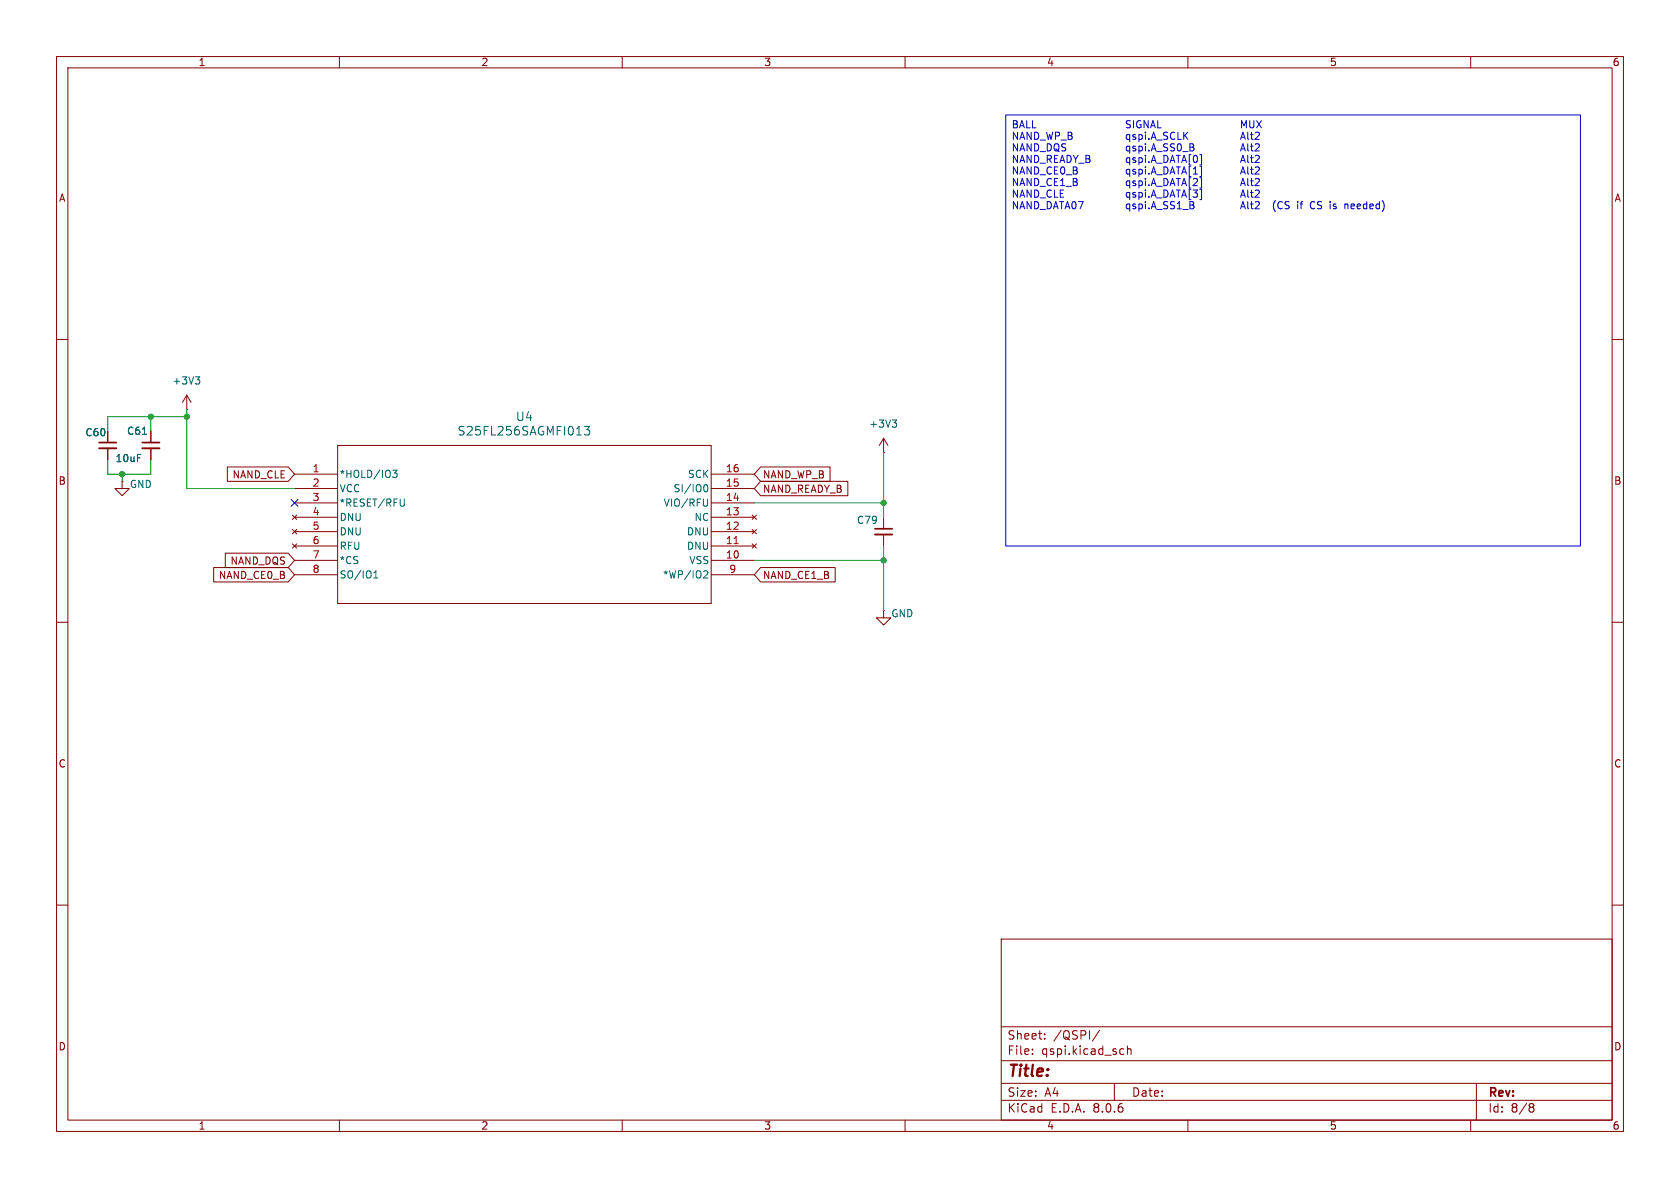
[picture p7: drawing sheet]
(kicad_sch
 (version 20231120)
 (generator "eeschema")
 (generator_version "8.0")
 (paper "A4")
 (lib_symbols
  (symbol "Device:C_Small"
   (pin_numbers hide)
   (pin_names
    (offset 0.254) hide) (exclude_from_sim no) (in_bom yes) (on_board yes)
   (property "Reference" "C" (at 0.254 1.778 0) (effects (font (size 1.27 1.27)) (justify left)))
   (property "Value" "C_Small" (at 0.254 -2.032 0) (effects (font (size 1.27 1.27)) (justify left)))
   (property "Footprint" "" (at 0 0 0) (effects (font (size 1.27 1.27)) (hide yes)))
   (property "Datasheet" "~" (at 0 0 0) (effects (font (size 1.27 1.27)) (hide yes)))
   (property "Description" "Unpolarized capacitor, small symbol" (at 0 0 0) (effects (font (size 1.27 1.27)) (hide yes)))
   (symbol "C_Small_0_1"
    (polyline (pts (xy -1.524 -0.508) (xy 1.524 -0.508)) (stroke (width 0.3302) (type default)) (fill (type none)))
    (polyline (pts (xy -1.524 0.508) (xy 1.524 0.508)) (stroke (width 0.3048) (type default)) (fill (type none))))
   (symbol "C_Small_1_1"
    (pin passive line (at 0 2.54 270) (length 2.032) (name "~" (effects (font (size 1.27 1.27)))) (number "1" (effects (font (size 1.27 1.27)))))
    (pin passive line (at 0 -2.54 90) (length 2.032) (name "~" (effects (font (size 1.27 1.27)))) (number "2" (effects (font (size 1.27 1.27)))))))
  (symbol "GhazanCustom:S25FL256SAGMFI013"
   (pin_names
    (offset 0.254)) (exclude_from_sim no) (in_bom yes) (on_board yes)
   (property "Reference" "U" (at 40.64 10.16 0) (effects (font (size 1.524 1.524))))
   (property "Value" "S25FL256SAGMFI013" (at 40.64 7.62 0) (effects (font (size 1.524 1.524))))
   (property "Footprint" "GhazanCustom:SO3016_SPA" (at 0 0 0) (effects (font (size 1.27 1.27)
    (italic yes)) (hide yes)))
   (property "Datasheet" "S25FL256SAGMFI013" (at 0 0 0) (effects (font (size 1.27 1.27)
    (italic yes)) (hide yes)))
   (property "Description" "" (at 0 0 0) (effects (font (size 1.27 1.27)) (hide yes)))
   (symbol "S25FL256SAGMFI013_0_1"
    (polyline (pts (xy 7.62 -22.86) (xy 73.66 -22.86)) (stroke (width 0.127) (type default)) (fill (type none)))
    (polyline (pts (xy 7.62 5.08) (xy 7.62 -22.86)) (stroke (width 0.127) (type default)) (fill (type none)))
    (polyline (pts (xy 73.66 -22.86) (xy 73.66 5.08)) (stroke (width 0.127) (type default)) (fill (type none)))
    (polyline (pts (xy 73.66 5.08) (xy 7.62 5.08)) (stroke (width 0.127) (type default)) (fill (type none)))
    (pin bidirectional line (at 0 0 0) (length 7.62) (name "*HOLD/IO3" (effects (font (size 1.27 1.27)))) (number "1" (effects (font (size 1.27 1.27)))))
    (pin power_in line (at 81.28 -15.24 180) (length 7.62) (name "VSS" (effects (font (size 1.27 1.27)))) (number "10" (effects (font (size 1.27 1.27)))))
    (pin no_connect line (at 81.28 -12.7 180) (length 7.62) (name "DNU" (effects (font (size 1.27 1.27)))) (number "11" (effects (font (size 1.27 1.27)))))
    (pin no_connect line (at 81.28 -10.16 180) (length 7.62) (name "DNU" (effects (font (size 1.27 1.27)))) (number "12" (effects (font (size 1.27 1.27)))))
    (pin no_connect line (at 81.28 -7.62 180) (length 7.62) (name "NC" (effects (font (size 1.27 1.27)))) (number "13" (effects (font (size 1.27 1.27)))))
    (pin bidirectional line (at 81.28 -5.08 180) (length 7.62) (name "VIO/RFU" (effects (font (size 1.27 1.27)))) (number "14" (effects (font (size 1.27 1.27)))))
    (pin bidirectional line (at 81.28 -2.54 180) (length 7.62) (name "SI/IO0" (effects (font (size 1.27 1.27)))) (number "15" (effects (font (size 1.27 1.27)))))
    (pin input line (at 81.28 0 180) (length 7.62) (name "SCK" (effects (font (size 1.27 1.27)))) (number "16" (effects (font (size 1.27 1.27)))))
    (pin power_in line (at 0 -2.54 0) (length 7.62) (name "VCC" (effects (font (size 1.27 1.27)))) (number "2" (effects (font (size 1.27 1.27)))))
    (pin bidirectional line (at 0 -5.08 0) (length 7.62) (name "*RESET/RFU" (effects (font (size 1.27 1.27)))) (number "3" (effects (font (size 1.27 1.27)))))
    (pin no_connect line (at 0 -7.62 0) (length 7.62) (name "DNU" (effects (font (size 1.27 1.27)))) (number "4" (effects (font (size 1.27 1.27)))))
    (pin no_connect line (at 0 -10.16 0) (length 7.62) (name "DNU" (effects (font (size 1.27 1.27)))) (number "5" (effects (font (size 1.27 1.27)))))
    (pin no_connect line (at 0 -12.7 0) (length 7.62) (name "RFU" (effects (font (size 1.27 1.27)))) (number "6" (effects (font (size 1.27 1.27)))))
    (pin input line (at 0 -15.24 0) (length 7.62) (name "*CS" (effects (font (size 1.27 1.27)))) (number "7" (effects (font (size 1.27 1.27)))))
    (pin bidirectional line (at 0 -17.78 0) (length 7.62) (name "SO/IO1" (effects (font (size 1.27 1.27)))) (number "8" (effects (font (size 1.27 1.27)))))
    (pin bidirectional line (at 81.28 -17.78 180) (length 7.62) (name "*WP/IO2" (effects (font (size 1.27 1.27)))) (number "9" (effects (font (size 1.27 1.27)))))))
  (symbol "power:+3V3"
   (power)
   (pin_numbers hide)
   (pin_names
    (offset 0) hide) (exclude_from_sim no) (in_bom yes) (on_board yes)
   (property "Reference" "#PWR" (at 0 -3.81 0) (effects (font (size 1.27 1.27)) (hide yes)))
   (property "Value" "+3V3" (at 0 3.556 0) (effects (font (size 1.27 1.27))))
   (property "Footprint" "" (at 0 0 0) (effects (font (size 1.27 1.27)) (hide yes)))
   (property "Datasheet" "" (at 0 0 0) (effects (font (size 1.27 1.27)) (hide yes)))
   (property "Description" "Power symbol creates a global label with name \"+3V3\"" (at 0 0 0) (effects (font (size 1.27 1.27)) (hide yes)))
   (symbol "+3V3_0_1"
    (polyline (pts (xy -0.762 1.27) (xy 0 2.54)) (stroke (width 0) (type default)) (fill (type none)))
    (polyline (pts (xy 0 0) (xy 0 2.54)) (stroke (width 0) (type default)) (fill (type none)))
    (polyline (pts (xy 0 2.54) (xy 0.762 1.27)) (stroke (width 0) (type default)) (fill (type none))))
   (symbol "+3V3_1_1"
    (pin power_in line (at 0 0 90) (length 0) (name "~" (effects (font (size 1.27 1.27)))) (number "1" (effects (font (size 1.27 1.27)))))))
  (symbol "power:GND"
   (power)
   (pin_numbers hide)
   (pin_names
    (offset 0) hide) (exclude_from_sim no) (in_bom yes) (on_board yes)
   (property "Reference" "#PWR" (at 0 -6.35 0) (effects (font (size 1.27 1.27)) (hide yes)))
   (property "Value" "GND" (at 0 -3.81 0) (effects (font (size 1.27 1.27))))
   (property "Footprint" "" (at 0 0 0) (effects (font (size 1.27 1.27)) (hide yes)))
   (property "Datasheet" "" (at 0 0 0) (effects (font (size 1.27 1.27)) (hide yes)))
   (property "Description" "Power symbol creates a global label with name \"GND\" , ground" (at 0 0 0) (effects (font (size 1.27 1.27)) (hide yes)))
   (symbol "GND_0_1"
    (polyline (pts (xy 0 0) (xy 0 -1.27) (xy 1.27 -1.27) (xy 0 -2.54) (xy -1.27 -1.27) (xy 0 -1.27)) (stroke (width 0) (type default)) (fill (type none))))
   (symbol "GND_1_1"
    (pin power_in line (at 0 0 270) (length 0) (name "~" (effects (font (size 1.27 1.27)))) (number "1" (effects (font (size 1.27 1.27))))))))
 (junction
  (at 156.21 88.9)
  (diameter 0)
  (color 0 0 0 0))
 (junction
  (at 26.67 73.66)
  (diameter 0)
  (color 0 0 0 0))
 (junction
  (at 21.59 83.82)
  (diameter 0)
  (color 0 0 0 0))
 (junction
  (at 33.02 73.66)
  (diameter 0)
  (color 0 0 0 0))
 (junction
  (at 156.21 99.06)
  (diameter 0)
  (color 0 0 0 0))
 (no_connect
  (at 52.07 88.9))
 (wire
  (pts (xy 156.21 99.06) (xy 133.35 99.06))
  (stroke (width 0) (type default)))
 (wire
  (pts (xy 26.67 73.66) (xy 26.67 76.2))
  (stroke (width 0) (type default)))
 (wire
  (pts (xy 26.67 83.82) (xy 26.67 81.28))
  (stroke (width 0) (type default)))
 (wire
  (pts (xy 21.59 83.82) (xy 21.59 85.09))
  (stroke (width 0) (type default)))
 (wire
  (pts (xy 19.05 81.28) (xy 19.05 83.82))
  (stroke (width 0) (type default)))
 (wire
  (pts (xy 26.67 73.66) (xy 33.02 73.66))
  (stroke (width 0) (type default)))
 (wire
  (pts (xy 19.05 73.66) (xy 26.67 73.66))
  (stroke (width 0) (type default)))
 (wire
  (pts (xy 21.59 83.82) (xy 26.67 83.82))
  (stroke (width 0) (type default)))
 (wire
  (pts (xy 19.05 83.82) (xy 21.59 83.82))
  (stroke (width 0) (type default)))
 (wire
  (pts (xy 156.21 96.52) (xy 156.21 99.06))
  (stroke (width 0) (type default)))
 (wire
  (pts (xy 33.02 86.36) (xy 52.07 86.36))
  (stroke (width 0) (type default)))
 (wire
  (pts (xy 156.21 88.9) (xy 133.35 88.9))
  (stroke (width 0) (type default)))
 (wire
  (pts (xy 33.02 73.66) (xy 33.02 86.36))
  (stroke (width 0) (type default)))
 (wire
  (pts (xy 19.05 76.2) (xy 19.05 73.66))
  (stroke (width 0) (type default)))
 (wire
  (pts (xy 156.21 88.9) (xy 156.21 91.44))
  (stroke (width 0) (type default)))
 (wire
  (pts (xy 156.21 107.95) (xy 156.21 99.06))
  (stroke (width 0) (type default)))
 (wire
  (pts (xy 156.21 80.01) (xy 156.21 88.9))
  (stroke (width 0) (type default)))
 (wire
  (pts (xy 33.02 72.39) (xy 33.02 73.66))
  (stroke (width 0) (type default)))
 (text_box "BALL			SIGNAL			MUX\nNAND_WP_B		qspi.A_SCLK		Alt2\nNAND_DQS		qspi.A_SS0_B	Alt2	CS\nNAND_READY_B	qspi.A_DATA[0]	Alt2\nNAND_CE0_B		qspi.A_DATA[1]	Alt2\nNAND_CE1_B		qspi.A_DATA[2]	Alt2\nNAND_CLE		qspi.A_DATA[3]	Alt2\n"
  (exclude_from_sim no)
  (at 177.8 20.32 0)
  (size 101.6 76.2)
  (stroke (width 0) (type default))
  (fill (type none))
  (effects (font (size 1.27 1.27)) (justify left top)))
 (global_label "NAND_DQS"
  (shape input)
  (at 52.07 99.06 180)
  (effects (font (size 1.27 1.27)) (justify right))
  (property "Intersheetrefs" "${INTERSHEET_REFS}" (at 52.07 99.06 0) (effects (font (size 1.27 1.27)) (hide yes))))
 (global_label "NAND_WP_B"
  (shape input)
  (at 133.35 83.82 0)
  (effects (font (size 1.27 1.27)) (justify left))
  (property "Intersheetrefs" "${INTERSHEET_REFS}" (at 133.35 83.82 0) (effects (font (size 1.27 1.27)) (hide yes))))
 (global_label "NAND_CLE"
  (shape input)
  (at 52.07 83.82 180)
  (effects (font (size 1.27 1.27)) (justify right))
  (property "Intersheetrefs" "${INTERSHEET_REFS}" (at 52.07 83.82 0) (effects (font (size 1.27 1.27)) (hide yes))))
 (global_label "NAND_READY_B"
  (shape input)
  (at 133.35 86.36 0)
  (effects (font (size 1.27 1.27)) (justify left))
  (property "Intersheetrefs" "${INTERSHEET_REFS}" (at 133.35 86.36 0) (effects (font (size 1.27 1.27)) (hide yes))))
 (global_label "NAND_CE0_B"
  (shape input)
  (at 52.07 101.6 180)
  (effects (font (size 1.27 1.27)) (justify right))
  (property "Intersheetrefs" "${INTERSHEET_REFS}" (at 52.07 101.6 0) (effects (font (size 1.27 1.27)) (hide yes))))
 (global_label "NAND_CE1_B"
  (shape input)
  (at 133.35 101.6 0)
  (effects (font (size 1.27 1.27)) (justify left))
  (property "Intersheetrefs" "${INTERSHEET_REFS}" (at 133.35 101.6 0) (effects (font (size 1.27 1.27)) (hide yes))))
 (symbol
  (lib_id "power:GND")
  (at 21.59 85.09 0)
  (unit 1)
  (exclude_from_sim no)
  (in_bom yes)
  (on_board yes)
  (dnp no)
  (property "Reference" "#PWR058" (at 21.59 91.44 0) (effects (font (size 1.27 1.27)) (hide yes)))
  (property "Value" "GND" (at 24.892 85.598 0) (effects (font (size 1.27 1.27))))
  (property "Footprint" "" (at 21.59 85.09 0) (effects (font (size 1.27 1.27)) (hide yes)))
  (property "Datasheet" "" (at 21.59 85.09 0) (effects (font (size 1.27 1.27)) (hide yes)))
  (property "Description" "Power symbol creates a global label with name \"GND\" , ground" (at 21.59 85.09 0) (effects (font (size 1.27 1.27)) (hide yes)))
  (pin "1"))
 (symbol
  (lib_id "GhazanCustom:S25FL256SAGMFI013")
  (at 52.07 83.82 0)
  (unit 1)
  (exclude_from_sim no)
  (in_bom yes)
  (on_board yes)
  (dnp no)
  (fields_autoplaced yes)
  (property "Reference" "U4" (at 92.71 73.66 0) (effects (font (size 1.524 1.524))))
  (property "Value" "S25FL256SAGMFI013" (at 92.71 76.2 0) (effects (font (size 1.524 1.524))))
  (property "Footprint" "GhazanCustom:SO3016_SPA" (at 52.07 83.82 0) (effects (font (size 1.27 1.27)
    (italic yes)) (hide yes)))
  (property "Datasheet" "S25FL256SAGMFI013" (at 52.07 83.82 0) (effects (font (size 1.27 1.27)
    (italic yes)) (hide yes)))
  (property "Description" "" (at 52.07 83.82 0) (effects (font (size 1.27 1.27)) (hide yes)))
  (pin "2")
  (pin "3")
  (pin "4")
  (pin "1")
  (pin "13")
  (pin "14")
  (pin "15")
  (pin "16")
  (pin "10")
  (pin "11")
  (pin "5")
  (pin "6")
  (pin "7")
  (pin "8")
  (pin "9")
  (pin "12"))
 (symbol
  (lib_id "power:GND")
  (at 156.21 107.95 0)
  (unit 1)
  (exclude_from_sim no)
  (in_bom yes)
  (on_board yes)
  (dnp no)
  (property "Reference" "#PWR050" (at 156.21 114.3 0) (effects (font (size 1.27 1.27)) (hide yes)))
  (property "Value" "GND" (at 159.512 108.458 0) (effects (font (size 1.27 1.27))))
  (property "Footprint" "" (at 156.21 107.95 0) (effects (font (size 1.27 1.27)) (hide yes)))
  (property "Datasheet" "" (at 156.21 107.95 0) (effects (font (size 1.27 1.27)) (hide yes)))
  (property "Description" "Power symbol creates a global label with name \"GND\" , ground" (at 156.21 107.95 0) (effects (font (size 1.27 1.27)) (hide yes)))
  (pin "1"))
 (symbol
  (lib_id "power:+3V3")
  (at 156.21 80.01 0)
  (unit 1)
  (exclude_from_sim no)
  (in_bom yes)
  (on_board yes)
  (dnp no)
  (fields_autoplaced yes)
  (property "Reference" "#PWR082" (at 156.21 83.82 0) (effects (font (size 1.27 1.27)) (hide yes)))
  (property "Value" "+3V3" (at 156.21 74.93 0) (effects (font (size 1.27 1.27))))
  (property "Footprint" "" (at 156.21 80.01 0) (effects (font (size 1.27 1.27)) (hide yes)))
  (property "Datasheet" "" (at 156.21 80.01 0) (effects (font (size 1.27 1.27)) (hide yes)))
  (property "Description" "Power symbol creates a global label with name \"+3V3\"" (at 156.21 80.01 0) (effects (font (size 1.27 1.27)) (hide yes)))
  (pin "1"))
 (symbol
  (lib_id "Device:C_Small")
  (at 156.21 93.98 0)
  (unit 1)
  (exclude_from_sim no)
  (in_bom yes)
  (on_board yes)
  (dnp no)
  (property "Reference" "C79" (at 151.384 91.948 0) (effects (font (size 1.27 1.27)) (justify left)))
  (property "Value" "0.22uF" (at 149.098 96.012 0) (effects (font (size 1.27 1.27)) (justify left) (hide yes)))
  (property "Footprint" "Capacitor_SMD:C_0402_1005Metric" (at 156.21 93.98 0) (effects (font (size 1.27 1.27)) (hide yes)))
  (property "Datasheet" "~" (at 156.21 93.98 0) (effects (font (size 1.27 1.27)) (hide yes)))
  (property "Description" "Unpolarized capacitor, small symbol" (at 156.21 93.98 0) (effects (font (size 1.27 1.27)) (hide yes)))
  (pin "1")
  (pin "2"))
 (symbol
  (lib_id "power:+3V3")
  (at 33.02 72.39 0)
  (unit 1)
  (exclude_from_sim no)
  (in_bom yes)
  (on_board yes)
  (dnp no)
  (fields_autoplaced yes)
  (property "Reference" "#PWR051" (at 33.02 76.2 0) (effects (font (size 1.27 1.27)) (hide yes)))
  (property "Value" "+3V3" (at 33.02 67.31 0) (effects (font (size 1.27 1.27))))
  (property "Footprint" "" (at 33.02 72.39 0) (effects (font (size 1.27 1.27)) (hide yes)))
  (property "Datasheet" "" (at 33.02 72.39 0) (effects (font (size 1.27 1.27)) (hide yes)))
  (property "Description" "Power symbol creates a global label with name \"+3V3\"" (at 33.02 72.39 0) (effects (font (size 1.27 1.27)) (hide yes)))
  (pin "1"))
 (symbol
  (lib_id "Device:C_Small")
  (at 19.05 78.74 0)
  (unit 1)
  (exclude_from_sim no)
  (in_bom yes)
  (on_board yes)
  (dnp no)
  (property "Reference" "C60" (at 14.986 76.454 0) (effects (font (size 1.27 1.27)) (justify left)))
  (property "Value" "0.22uF" (at 11.938 80.772 0) (effects (font (size 1.27 1.27)) (justify left) (hide yes)))
  (property "Footprint" "Capacitor_SMD:C_0402_1005Metric" (at 19.05 78.74 0) (effects (font (size 1.27 1.27)) (hide yes)))
  (property "Datasheet" "~" (at 19.05 78.74 0) (effects (font (size 1.27 1.27)) (hide yes)))
  (property "Description" "Unpolarized capacitor, small symbol" (at 19.05 78.74 0) (effects (font (size 1.27 1.27)) (hide yes)))
  (pin "1")
  (pin "2"))
 (symbol
  (lib_id "Device:C_Small")
  (at 26.67 78.74 0)
  (unit 1)
  (exclude_from_sim no)
  (in_bom yes)
  (on_board yes)
  (dnp no)
  (property "Reference" "C61" (at 22.352 76.2 0) (effects (font (size 1.27 1.27)) (justify left)))
  (property "Value" "10uF" (at 20.32 81.026 0) (effects (font (size 1.27 1.27)) (justify left)))
  (property "Footprint" "Capacitor_SMD:C_0402_1005Metric" (at 26.67 78.74 0) (effects (font (size 1.27 1.27)) (hide yes)))
  (property "Datasheet" "~" (at 26.67 78.74 0) (effects (font (size 1.27 1.27)) (hide yes)))
  (property "Description" "Unpolarized capacitor, small symbol" (at 26.67 78.74 0) (effects (font (size 1.27 1.27)) (hide yes)))
  (pin "1")
  (pin "2")))
